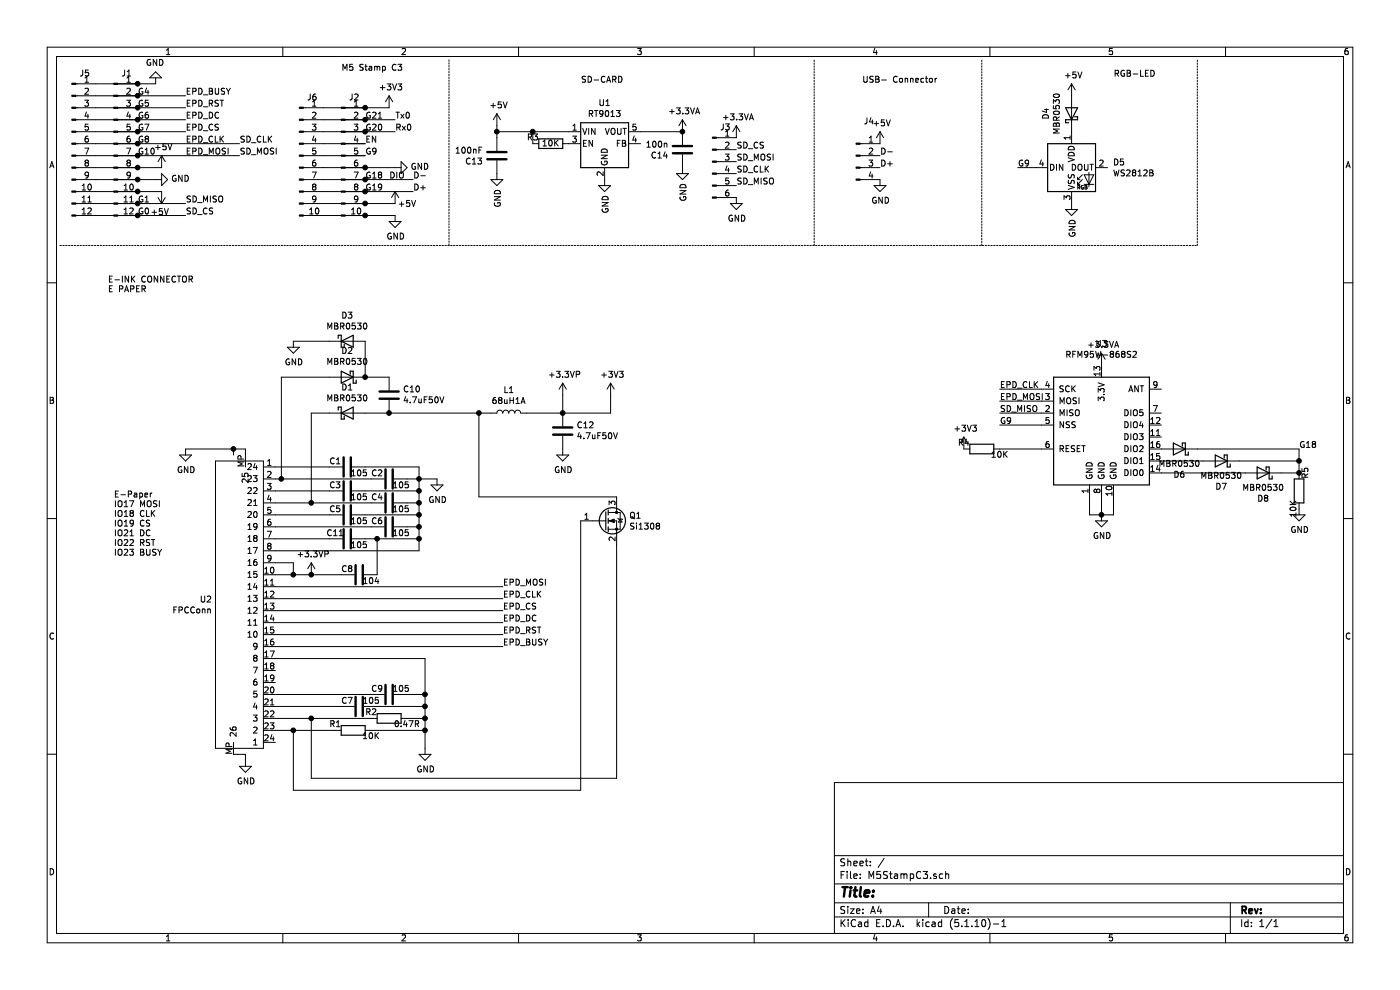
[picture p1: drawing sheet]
EESchema Schematic File Version 4
EELAYER 30 0
EELAYER END
$Descr A4 11693 8268
encoding utf-8
Sheet 1 1
Title ""
Date ""
Rev ""
Comp ""
Comment1 ""
Comment2 ""
Comment3 ""
Comment4 ""
$EndDescr
$Comp
L Connector:Conn_01x12_Male J1
U 1 1
P 950 1200
F 0 "J1" H 1058 1789 50  0000 C CNN
F 1 "Conn_01x12_Male" H 1058 1790 50  0001 C CNN
F 2 "Connector_PinHeader_2.54mm:PinHeader_1x12_P2.54mm_Vertical_SMD_Pin1Left" H 950 1200 50  0001 C CNN
F 3 "~" H 950 1200 50  0001 C CNN
	1    950  1200
	1    0    0    -1  
$EndComp
$Comp
L Connector:Conn_01x10_Male J2
U 1 1
P 2850 1300
F 0 "J2" H 2958 1789 50  0000 C CNN
F 1 "Conn_01x10_Male" H 2958 1790 50  0001 C CNN
F 2 "Connector_PinHeader_2.54mm:PinHeader_1x10_P2.54mm_Vertical_SMD_Pin1Left" H 2850 1300 50  0001 C CNN
F 3 "~" H 2850 1300 50  0001 C CNN
	1    2850 1300
	1    0    0    -1  
$EndComp
Text Label 1150 800  0    50   ~ 0
G4
Text Label 1150 900  0    50   ~ 0
G5
Text Label 1150 1000 0    50   ~ 0
G6
Text Label 1150 1100 0    50   ~ 0
G7
Text Label 1150 1200 0    50   ~ 0
G8
Text Label 1150 1300 0    50   ~ 0
G10
Text Label 1150 1700 0    50   ~ 0
G1
Text Label 1150 1800 0    50   ~ 0
G0
Text Label 3050 1000 0    50   ~ 0
G21
Text Label 3050 1100 0    50   ~ 0
G20
Text Label 3050 1200 0    50   ~ 0
EN
Text Label 3050 1300 0    50   ~ 0
G9
Text Label 3050 1500 0    50   ~ 0
G18
Text Label 3050 1600 0    50   ~ 0
G19
$Comp
L power:GND #PWR0101
U 1 1
P 1300 700
F 0 "#PWR0101" H 1300 450 50  0001 C CNN
F 1 "GND" H 1305 527 50  0000 C CNN
F 2 "" H 1300 700 50  0001 C CNN
F 3 "" H 1300 700 50  0001 C CNN
	1    1300 700 
	-1   0    0    1   
$EndComp
$Comp
L power:GND #PWR0102
U 1 1
P 1300 1500
F 0 "#PWR0102" H 1300 1250 50  0001 C CNN
F 1 "GND" V 1305 1372 50  0000 R CNN
F 2 "" H 1300 1500 50  0001 C CNN
F 3 "" H 1300 1500 50  0001 C CNN
	1    1300 1500
	0    -1   -1   0   
$EndComp
$Comp
L power:+5V #PWR0103
U 1 1
P 1350 1400
F 0 "#PWR0103" H 1350 1250 50  0001 C CNN
F 1 "+5V" H 1365 1573 50  0000 C CNN
F 2 "" H 1350 1400 50  0001 C CNN
F 3 "" H 1350 1400 50  0001 C CNN
	1    1350 1400
	1    0    0    -1  
$EndComp
$Comp
L power:+5V #PWR0104
U 1 1
P 1350 1600
F 0 "#PWR0104" H 1350 1450 50  0001 C CNN
F 1 "+5V" H 1365 1773 50  0000 C CNN
F 2 "" H 1350 1600 50  0001 C CNN
F 3 "" H 1350 1600 50  0001 C CNN
	1    1350 1600
	-1   0    0    1   
$EndComp
$Comp
L power:+5V #PWR0105
U 1 1
P 3300 1700
F 0 "#PWR0105" H 3300 1550 50  0001 C CNN
F 1 "+5V" H 3400 1700 50  0000 C CNN
F 2 "" H 3300 1700 50  0001 C CNN
F 3 "" H 3300 1700 50  0001 C CNN
	1    3300 1700
	1    0    0    -1  
$EndComp
$Comp
L power:GND #PWR0106
U 1 1
P 3300 1800
F 0 "#PWR0106" H 3300 1550 50  0001 C CNN
F 1 "GND" H 3305 1627 50  0000 C CNN
F 2 "" H 3300 1800 50  0001 C CNN
F 3 "" H 3300 1800 50  0001 C CNN
	1    3300 1800
	1    0    0    -1  
$EndComp
Wire Wire Line
	3300 1700 3050 1700
Wire Wire Line
	3050 1800 3300 1800
Wire Wire Line
	1300 1500 1150 1500
Wire Wire Line
	1150 1600 1350 1600
Wire Wire Line
	1350 1400 1150 1400
$Comp
L power:+3V3 #PWR0107
U 1 1
P 3250 900
F 0 "#PWR0107" H 3250 750 50  0001 C CNN
F 1 "+3V3" H 3265 1073 50  0000 C CNN
F 2 "" H 3250 900 50  0001 C CNN
F 3 "" H 3250 900 50  0001 C CNN
	1    3250 900 
	1    0    0    -1  
$EndComp
Wire Wire Line
	3050 900  3250 900 
$Comp
L power:GND #PWR0108
U 1 1
P 3300 1400
F 0 "#PWR0108" H 3300 1150 50  0001 C CNN
F 1 "GND" V 3305 1272 50  0000 R CNN
F 2 "" H 3300 1400 50  0001 C CNN
F 3 "" H 3300 1400 50  0001 C CNN
	1    3300 1400
	0    -1   -1   0   
$EndComp
Wire Wire Line
	3300 1400 3050 1400
Text Label 3300 1000 0    50   ~ 0
Tx0
Text Label 3300 1100 0    50   ~ 0
Rx0
$Comp
L Diode:MBR0530 D3
U 1 1
P 2900 2850
F 0 "D3" H 2900 3067 50  0000 C CNN
F 1 "MBR0530" H 2900 2976 50  0000 C CNN
F 2 "Diode_SMD:D_SOD-123" H 2900 2675 50  0001 C CNN
F 3 "http://www.mccsemi.com/up_pdf/MBR0520~MBR0580(SOD123).pdf" H 2900 2850 50  0001 C CNN
	1    2900 2850
	1    0    0    -1  
$EndComp
$Comp
L Diode:MBR0530 D2
U 1 1
P 2900 3150
F 0 "D2" H 2900 2933 50  0000 C CNN
F 1 "MBR0530" H 2900 3024 50  0000 C CNN
F 2 "Diode_SMD:D_SOD-123" H 2900 2975 50  0001 C CNN
F 3 "http://www.mccsemi.com/up_pdf/MBR0520~MBR0580(SOD123).pdf" H 2900 3150 50  0001 C CNN
	1    2900 3150
	-1   0    0    1   
$EndComp
$Comp
L Diode:MBR0530 D1
U 1 1
P 2900 3450
F 0 "D1" H 2900 3667 50  0000 C CNN
F 1 "MBR0530" H 2900 3576 50  0000 C CNN
F 2 "Diode_SMD:D_SOD-123" H 2900 3275 50  0001 C CNN
F 3 "http://www.mccsemi.com/up_pdf/MBR0520~MBR0580(SOD123).pdf" H 2900 3450 50  0001 C CNN
	1    2900 3450
	1    0    0    -1  
$EndComp
$Comp
L Device:C C1
U 1 1
P 2900 3900
F 0 "C1" V 2850 3800 50  0000 C CNN
F 1 "105" V 2950 4000 50  0000 C CNN
F 2 "Capacitor_SMD:C_0805_2012Metric_Pad1.18x1.45mm_HandSolder" H 2938 3750 50  0001 C CNN
F 3 "~" H 2900 3900 50  0001 C CNN
	1    2900 3900
	0    1    1    0   
$EndComp
$Comp
L Device:C C2
U 1 1
P 3250 4000
F 0 "C2" V 3200 3900 50  0000 C CNN
F 1 "105" V 3300 4100 50  0000 C CNN
F 2 "Capacitor_SMD:C_0805_2012Metric_Pad1.18x1.45mm_HandSolder" H 3288 3850 50  0001 C CNN
F 3 "~" H 3250 4000 50  0001 C CNN
	1    3250 4000
	0    1    1    0   
$EndComp
$Comp
L Device:C C3
U 1 1
P 2900 4100
F 0 "C3" V 2850 4000 50  0000 C CNN
F 1 "105" V 2950 4200 50  0000 C CNN
F 2 "Capacitor_SMD:C_0805_2012Metric_Pad1.18x1.45mm_HandSolder" H 2938 3950 50  0001 C CNN
F 3 "~" H 2900 4100 50  0001 C CNN
	1    2900 4100
	0    1    1    0   
$EndComp
$Comp
L Device:C C4
U 1 1
P 3250 4200
F 0 "C4" V 3200 4100 50  0000 C CNN
F 1 "105" V 3300 4300 50  0000 C CNN
F 2 "Capacitor_SMD:C_0805_2012Metric_Pad1.18x1.45mm_HandSolder" H 3288 4050 50  0001 C CNN
F 3 "~" H 3250 4200 50  0001 C CNN
	1    3250 4200
	0    1    1    0   
$EndComp
$Comp
L Device:C C5
U 1 1
P 2900 4300
F 0 "C5" V 2850 4200 50  0000 C CNN
F 1 "105" V 2950 4400 50  0000 C CNN
F 2 "Capacitor_SMD:C_0805_2012Metric_Pad1.18x1.45mm_HandSolder" H 2938 4150 50  0001 C CNN
F 3 "~" H 2900 4300 50  0001 C CNN
	1    2900 4300
	0    1    1    0   
$EndComp
$Comp
L Device:C C6
U 1 1
P 3250 4400
F 0 "C6" V 3200 4300 50  0000 C CNN
F 1 "105" V 3300 4500 50  0000 C CNN
F 2 "Capacitor_SMD:C_0805_2012Metric_Pad1.18x1.45mm_HandSolder" H 3288 4250 50  0001 C CNN
F 3 "~" H 3250 4400 50  0001 C CNN
	1    3250 4400
	0    1    1    0   
$EndComp
$Comp
L Device:C C11
U 1 1
P 2900 4500
F 0 "C11" V 2850 4400 50  0000 C CNN
F 1 "105" V 2950 4600 50  0000 C CNN
F 2 "Capacitor_SMD:C_0805_2012Metric_Pad1.18x1.45mm_HandSolder" H 2938 4350 50  0001 C CNN
F 3 "~" H 2900 4500 50  0001 C CNN
	1    2900 4500
	0    1    1    0   
$EndComp
$Comp
L Device:C C8
U 1 1
P 3000 4800
F 0 "C8" V 2950 4700 50  0000 C CNN
F 1 "104" V 3050 4900 50  0000 C CNN
F 2 "Capacitor_SMD:C_0805_2012Metric_Pad1.18x1.45mm_HandSolder" H 3038 4650 50  0001 C CNN
F 3 "~" H 3000 4800 50  0001 C CNN
	1    3000 4800
	0    1    1    0   
$EndComp
$Comp
L Device:C C9
U 1 1
P 3250 5800
F 0 "C9" V 3200 5700 50  0000 C CNN
F 1 "105" V 3200 5900 50  0000 C CNN
F 2 "Capacitor_SMD:C_0805_2012Metric_Pad1.18x1.45mm_HandSolder" H 3288 5650 50  0001 C CNN
F 3 "~" H 3250 5800 50  0001 C CNN
	1    3250 5800
	0    1    1    0   
$EndComp
$Comp
L Device:C C7
U 1 1
P 3000 5900
F 0 "C7" V 2950 5800 50  0000 C CNN
F 1 "105" V 2950 6000 50  0000 C CNN
F 2 "Capacitor_SMD:C_0805_2012Metric_Pad1.18x1.45mm_HandSolder" H 3038 5750 50  0001 C CNN
F 3 "~" H 3000 5900 50  0001 C CNN
	1    3000 5900
	0    1    1    0   
$EndComp
$Comp
L Device:R R2
U 1 1
P 3250 6000
F 0 "R2" V 3300 6150 50  0000 C CNN
F 1 "0.47R" V 3200 5850 50  0000 C CNN
F 2 "Resistor_SMD:R_0805_2012Metric_Pad1.20x1.40mm_HandSolder" V 3180 6000 50  0001 C CNN
F 3 "~" H 3250 6000 50  0001 C CNN
	1    3250 6000
	0    -1   -1   0   
$EndComp
$Comp
L Device:R R1
U 1 1
P 2950 6100
F 0 "R1" V 3000 6250 50  0000 C CNN
F 1 "10K" V 2900 5950 50  0000 C CNN
F 2 "Resistor_SMD:R_0805_2012Metric_Pad1.20x1.40mm_HandSolder" V 2880 6100 50  0001 C CNN
F 3 "~" H 2950 6100 50  0001 C CNN
	1    2950 6100
	0    -1   -1   0   
$EndComp
$Comp
L Device:L L1
U 1 1
P 4250 3450
F 0 "L1" V 4440 3450 50  0000 C CNN
F 1 "68uH1A" V 4349 3450 50  0000 C CNN
F 2 "Inductor_SMD:L_1210_3225Metric" H 4250 3450 50  0001 C CNN
F 3 "C155141" H 4250 3450 50  0001 C CNN
	1    4250 3450
	0    -1   -1   0   
$EndComp
$Comp
L Device:C C10
U 1 1
P 3250 3300
F 0 "C10" H 3135 3254 50  0000 R CNN
F 1 "4.7uF50V" H 3135 3345 50  0000 R CNN
F 2 "Capacitor_SMD:C_0805_2012Metric_Pad1.18x1.45mm_HandSolder" H 3288 3150 50  0001 C CNN
F 3 "~" H 3250 3300 50  0001 C CNN
	1    3250 3300
	-1   0    0    1   
$EndComp
$Comp
L Device:C C12
U 1 1
P 4700 3600
F 0 "C12" H 4585 3554 50  0000 R CNN
F 1 "4.7uF50V" H 4585 3645 50  0000 R CNN
F 2 "Capacitor_SMD:C_0805_2012Metric_Pad1.18x1.45mm_HandSolder" H 4738 3450 50  0001 C CNN
F 3 "~" H 4700 3600 50  0001 C CNN
	1    4700 3600
	-1   0    0    1   
$EndComp
$Comp
L power:GND #PWR0109
U 1 1
P 4700 3750
F 0 "#PWR0109" H 4700 3500 50  0001 C CNN
F 1 "GND" H 4705 3577 50  0000 C CNN
F 2 "" H 4700 3750 50  0001 C CNN
F 3 "" H 4700 3750 50  0001 C CNN
	1    4700 3750
	1    0    0    -1  
$EndComp
$Comp
L power:GND #PWR0110
U 1 1
P 3650 4000
F 0 "#PWR0110" H 3650 3750 50  0001 C CNN
F 1 "GND" H 3655 3827 50  0000 C CNN
F 2 "" H 3650 4000 50  0001 C CNN
F 3 "" H 3650 4000 50  0001 C CNN
	1    3650 4000
	1    0    0    -1  
$EndComp
$Comp
L power:GND #PWR0111
U 1 1
P 2450 2850
F 0 "#PWR0111" H 2450 2600 50  0001 C CNN
F 1 "GND" H 2455 2677 50  0000 C CNN
F 2 "" H 2450 2850 50  0001 C CNN
F 3 "" H 2450 2850 50  0001 C CNN
	1    2450 2850
	1    0    0    -1  
$EndComp
$Comp
L power:GND #PWR0112
U 1 1
P 3550 6250
F 0 "#PWR0112" H 3550 6000 50  0001 C CNN
F 1 "GND" H 3555 6077 50  0000 C CNN
F 2 "" H 3550 6250 50  0001 C CNN
F 3 "" H 3550 6250 50  0001 C CNN
	1    3550 6250
	1    0    0    -1  
$EndComp
$Comp
L power:+3.3VP #PWR0113
U 1 1
P 2600 4800
F 0 "#PWR0113" H 2750 4750 50  0001 C CNN
F 1 "+3.3VP" H 2615 4973 50  0000 C CNN
F 2 "" H 2600 4800 50  0001 C CNN
F 3 "" H 2600 4800 50  0001 C CNN
	1    2600 4800
	1    0    0    -1  
$EndComp
$Comp
L power:+3.3VP #PWR0114
U 1 1
P 4700 3300
F 0 "#PWR0114" H 4850 3250 50  0001 C CNN
F 1 "+3.3VP" H 4715 3473 50  0000 C CNN
F 2 "" H 4700 3300 50  0001 C CNN
F 3 "" H 4700 3300 50  0001 C CNN
	1    4700 3300
	1    0    0    -1  
$EndComp
Wire Wire Line
	2750 2850 2450 2850
Wire Wire Line
	3050 2850 3050 3150
Wire Wire Line
	3050 3450 3250 3450
Wire Wire Line
	3250 3150 3050 3150
Connection ~ 3050 3150
Wire Wire Line
	3250 3450 4000 3450
Connection ~ 3250 3450
Wire Wire Line
	4400 3450 4700 3450
Wire Wire Line
	4700 3300 4700 3450
Connection ~ 4700 3450
$Comp
L power:GND #PWR0115
U 1 1
P 2050 6350
F 0 "#PWR0115" H 2050 6100 50  0001 C CNN
F 1 "GND" H 2055 6177 50  0000 C CNN
F 2 "" H 2050 6350 50  0001 C CNN
F 3 "" H 2050 6350 50  0001 C CNN
	1    2050 6350
	1    0    0    -1  
$EndComp
$Comp
L power:GND #PWR0116
U 1 1
P 1550 3750
F 0 "#PWR0116" H 1550 3500 50  0001 C CNN
F 1 "GND" H 1555 3577 50  0000 C CNN
F 2 "" H 1550 3750 50  0001 C CNN
F 3 "" H 1550 3750 50  0001 C CNN
	1    1550 3750
	1    0    0    -1  
$EndComp
Wire Wire Line
	2750 3900 2300 3900
Wire Wire Line
	2300 4000 2350 4000
Wire Wire Line
	2300 4100 2750 4100
Wire Wire Line
	2750 4300 2300 4300
Wire Wire Line
	2300 4200 2600 4200
Wire Wire Line
	3100 4400 2300 4400
Wire Wire Line
	2300 4500 2750 4500
Wire Wire Line
	3050 4500 3150 4500
Wire Wire Line
	3500 4500 3500 4400
Wire Wire Line
	3500 3900 3050 3900
Wire Wire Line
	3400 4000 3500 4000
Connection ~ 3500 4000
Wire Wire Line
	3500 4000 3500 3900
Wire Wire Line
	3050 4100 3500 4100
Connection ~ 3500 4100
Wire Wire Line
	3500 4100 3500 4000
Wire Wire Line
	3400 4200 3500 4200
Connection ~ 3500 4200
Wire Wire Line
	3500 4200 3500 4100
Wire Wire Line
	3050 4300 3500 4300
Connection ~ 3500 4300
Wire Wire Line
	3500 4300 3500 4200
Wire Wire Line
	3400 4400 3500 4400
Connection ~ 3500 4400
Wire Wire Line
	3500 4400 3500 4300
Wire Wire Line
	2850 4800 2600 4800
Wire Wire Line
	2300 4800 2450 4800
Connection ~ 2600 4800
Wire Wire Line
	3500 4000 3650 4000
Wire Wire Line
	2800 6100 2450 6100
Wire Wire Line
	2300 6000 2600 6000
Wire Wire Line
	2300 5900 2850 5900
Wire Wire Line
	3100 5800 2300 5800
Wire Wire Line
	3400 5800 3550 5800
Wire Wire Line
	3550 5800 3550 5900
Wire Wire Line
	3150 5900 3550 5900
Connection ~ 3550 5900
Wire Wire Line
	3550 5900 3550 6000
Wire Wire Line
	3400 6000 3550 6000
Connection ~ 3550 6000
Wire Wire Line
	3550 6000 3550 6100
Wire Wire Line
	3100 6100 3550 6100
Connection ~ 3550 6100
Wire Wire Line
	3550 6100 3550 6250
Wire Wire Line
	2350 4000 2350 3150
Wire Wire Line
	2350 3150 2750 3150
Connection ~ 2350 4000
Wire Wire Line
	2350 4000 3100 4000
Wire Wire Line
	2750 3450 2600 3450
Wire Wire Line
	2600 3450 2600 4200
Connection ~ 2600 4200
Wire Wire Line
	2600 4200 3100 4200
$Comp
L Transistor_FET:2N7002 Q1
U 1 1
P 5050 4350
F 0 "Q1" H 5254 4396 50  0000 L CNN
F 1 "Si1308" H 5254 4305 50  0000 L CNN
F 2 "Package_TO_SOT_SMD:SOT-323_SC-70" H 5250 4275 50  0001 L CIN
F 3 "https://www.onsemi.com/pub/Collateral/NDS7002A-D.PDF" H 5050 4350 50  0001 L CNN
	1    5050 4350
	1    0    0    -1  
$EndComp
Wire Wire Line
	2600 6000 2600 6500
Connection ~ 2600 6000
Wire Wire Line
	2600 6000 3100 6000
Wire Wire Line
	2450 6600 2450 6100
Connection ~ 2450 6100
Wire Wire Line
	2450 6100 2300 6100
Wire Wire Line
	4000 4150 4000 3450
Connection ~ 4000 3450
Wire Wire Line
	4000 3450 4100 3450
Wire Wire Line
	2300 5500 3550 5500
Wire Wire Line
	3550 5500 3550 5800
Connection ~ 3550 5800
Wire Wire Line
	4000 4150 5150 4150
Wire Wire Line
	4850 4350 4850 6600
Wire Wire Line
	5150 6500 5150 4550
Wire Wire Line
	2600 6500 5150 6500
Wire Wire Line
	2450 6600 4850 6600
Connection ~ 3150 4500
Wire Wire Line
	3150 4500 3500 4500
Wire Wire Line
	3150 4500 3150 4800
Wire Wire Line
	1550 3750 1950 3750
Wire Wire Line
	1950 3750 1950 3800
Wire Wire Line
	2050 6300 2050 6350
$Comp
L Connector2:FPCConn U2
U 1 1
P 2300 6050
F 0 "U2" H 1773 7096 50  0000 R CNN
F 1 "FPCConn" H 1773 7005 50  0000 R CNN
F 2 "Connector_FFC-FPC:TE_2-1734839-4_1x24-1MP_P0.5mm_Horizontal" H 2300 6050 50  0001 C CNN
F 3 "" H 2300 6050 50  0001 C CNN
	1    2300 6050
	1    0    0    -1  
$EndComp
Connection ~ 1950 3750
Wire Wire Line
	1950 3750 2050 3750
Wire Wire Line
	2050 3800 2050 3750
Wire Wire Line
	1950 6300 2050 6300
Text Label 1550 900  0    50   ~ 0
EPD_RST
Text Label 1550 1000 0    50   ~ 0
EPD_DC
Text Label 1550 1100 0    50   ~ 0
EPD_CS
Text Label 1550 1200 0    50   ~ 0
EPD_CLK
Text Label 1550 1300 0    50   ~ 0
EPD_MOSI
Text Label 4200 4900 0    50   ~ 0
EPD_MOSI
Text Label 4200 5000 0    50   ~ 0
EPD_CLK
Text Label 4200 5100 0    50   ~ 0
EPD_CS
Text Label 4200 5200 0    50   ~ 0
EPD_DC
Text Label 4200 5300 0    50   ~ 0
EPD_RST
Text Label 4200 5400 0    50   ~ 0
EPD_BUSY
Text Notes 950  4650 0    50   ~ 0
E-Paper\nIO17 MOSI\nIO18 CLK\nIO19 CS\nIO21 DC\nIO22 RST\nIO23 BUSY
Wire Wire Line
	2300 4600 3500 4600
Wire Wire Line
	3500 4600 3500 4500
Connection ~ 3500 4500
Text Label 3450 1500 0    50   ~ 0
D-
Text Label 3450 1600 0    50   ~ 0
D+
Wire Wire Line
	3300 1000 3050 1000
Wire Wire Line
	3300 1100 3050 1100
Wire Wire Line
	3450 1500 3050 1500
Wire Wire Line
	3450 1600 3050 1600
Wire Wire Line
	2300 5300 4200 5300
Wire Wire Line
	2300 5400 4200 5400
Wire Wire Line
	2300 4900 4200 4900
Wire Wire Line
	2300 5000 4200 5000
Wire Wire Line
	2300 5100 4200 5100
Wire Wire Line
	2300 5200 4200 5200
Text Label 1550 800  0    50   ~ 0
EPD_BUSY
Wire Wire Line
	1550 800  1150 800 
Wire Wire Line
	1550 900  1150 900 
Wire Wire Line
	1550 1000 1150 1000
Wire Wire Line
	1550 1100 1150 1100
Wire Wire Line
	2300 4700 2450 4700
Wire Wire Line
	2450 4700 2450 4800
Connection ~ 2450 4800
Wire Wire Line
	2450 4800 2600 4800
$Comp
L Connector:Conn_01x06_Male J3
U 1 1
P 5950 1350
F 0 "J3" H 6058 1639 50  0000 C CNN
F 1 "Conn_01x06_Male" H 6058 1640 50  0001 C CNN
F 2 "Connector_PinHeader_2.54mm:PinHeader_1x06_P2.54mm_Vertical" H 5950 1350 50  0001 C CNN
F 3 "~" H 5950 1350 50  0001 C CNN
	1    5950 1350
	1    0    0    -1  
$EndComp
Text Label 6150 1250 0    50   ~ 0
SD_CS
Text Label 6150 1350 0    50   ~ 0
SD_MOSI
Text Label 6150 1450 0    50   ~ 0
SD_CLK
Text Label 6150 1550 0    50   ~ 0
SD_MISO
$Comp
L power:GND #PWR0118
U 1 1
P 6150 1650
F 0 "#PWR0118" H 6150 1400 50  0001 C CNN
F 1 "GND" H 6155 1477 50  0000 C CNN
F 2 "" H 6150 1650 50  0001 C CNN
F 3 "" H 6150 1650 50  0001 C CNN
	1    6150 1650
	1    0    0    -1  
$EndComp
Text Label 2000 1300 0    50   ~ 0
SD_MOSI
Text Label 2000 1200 0    50   ~ 0
SD_CLK
Text Label 1550 1800 0    50   ~ 0
SD_CS
Text Label 1550 1700 0    50   ~ 0
SD_MISO
Wire Wire Line
	1550 1800 1150 1800
Wire Wire Line
	1550 1700 1150 1700
Wire Wire Line
	1150 1300 2000 1300
Wire Wire Line
	1150 1200 2000 1200
$Comp
L power:+3V3 #PWR0119
U 1 1
P 5100 3300
F 0 "#PWR0119" H 5100 3150 50  0001 C CNN
F 1 "+3V3" H 5115 3473 50  0000 C CNN
F 2 "" H 5100 3300 50  0001 C CNN
F 3 "" H 5100 3300 50  0001 C CNN
	1    5100 3300
	1    0    0    -1  
$EndComp
Wire Wire Line
	4700 3450 5100 3450
Wire Wire Line
	5100 3450 5100 3300
$Comp
L Regulator_Linear:TPS72201 U1
U 1 1
P 5050 1200
F 0 "U1" H 5050 1542 50  0000 C CNN
F 1 "RT9013" H 5050 1451 50  0000 C CNN
F 2 "Package_TO_SOT_SMD:SOT-23-5" H 5050 1900 50  0001 C CIN
F 3 "http://www.ti.com/lit/ds/symlink/tps702.pdf" H 5050 900 50  0001 C CNN
	1    5050 1200
	1    0    0    -1  
$EndComp
$Comp
L power:+5V #PWR0120
U 1 1
P 4150 1050
F 0 "#PWR0120" H 4150 900 50  0001 C CNN
F 1 "+5V" H 4165 1223 50  0000 C CNN
F 2 "" H 4150 1050 50  0001 C CNN
F 3 "" H 4150 1050 50  0001 C CNN
	1    4150 1050
	1    0    0    -1  
$EndComp
$Comp
L Device:R R3
U 1 1
P 4600 1200
F 0 "R3" V 4650 1350 50  0000 C CNN
F 1 "10K" V 4600 1200 50  0000 C CNN
F 2 "Resistor_SMD:R_0805_2012Metric_Pad1.20x1.40mm_HandSolder" V 4530 1200 50  0001 C CNN
F 3 "~" H 4600 1200 50  0001 C CNN
	1    4600 1200
	0    -1   -1   0   
$EndComp
$Comp
L Device:C C13
U 1 1
P 4150 1300
F 0 "C13" H 4035 1254 50  0000 R CNN
F 1 "100nF" H 4035 1345 50  0000 R CNN
F 2 "Capacitor_SMD:C_0805_2012Metric_Pad1.18x1.45mm_HandSolder" H 4188 1150 50  0001 C CNN
F 3 "~" H 4150 1300 50  0001 C CNN
	1    4150 1300
	1    0    0    -1  
$EndComp
$Comp
L Device:C C14
U 1 1
P 5700 1250
F 0 "C14" H 5585 1204 50  0000 R CNN
F 1 "100n" H 5585 1295 50  0000 R CNN
F 2 "Capacitor_SMD:C_0805_2012Metric_Pad1.18x1.45mm_HandSolder" H 5738 1100 50  0001 C CNN
F 3 "~" H 5700 1250 50  0001 C CNN
	1    5700 1250
	1    0    0    -1  
$EndComp
$Comp
L power:+3.3VA #PWR0121
U 1 1
P 5700 1100
F 0 "#PWR0121" H 5700 950 50  0001 C CNN
F 1 "+3.3VA" H 5715 1273 50  0000 C CNN
F 2 "" H 5700 1100 50  0001 C CNN
F 3 "" H 5700 1100 50  0001 C CNN
	1    5700 1100
	1    0    0    -1  
$EndComp
$Comp
L power:GND #PWR0122
U 1 1
P 4150 1450
F 0 "#PWR0122" H 4150 1200 50  0001 C CNN
F 1 "GND" V 4155 1322 50  0000 R CNN
F 2 "" H 4150 1450 50  0001 C CNN
F 3 "" H 4150 1450 50  0001 C CNN
	1    4150 1450
	1    0    0    -1  
$EndComp
$Comp
L power:GND #PWR0123
U 1 1
P 5050 1500
F 0 "#PWR0123" H 5050 1250 50  0001 C CNN
F 1 "GND" V 5055 1372 50  0000 R CNN
F 2 "" H 5050 1500 50  0001 C CNN
F 3 "" H 5050 1500 50  0001 C CNN
	1    5050 1500
	1    0    0    -1  
$EndComp
$Comp
L power:GND #PWR0124
U 1 1
P 5700 1400
F 0 "#PWR0124" H 5700 1150 50  0001 C CNN
F 1 "GND" V 5705 1272 50  0000 R CNN
F 2 "" H 5700 1400 50  0001 C CNN
F 3 "" H 5700 1400 50  0001 C CNN
	1    5700 1400
	1    0    0    -1  
$EndComp
Wire Wire Line
	4450 1200 4450 1100
Wire Wire Line
	5700 1100 5350 1100
Wire Wire Line
	4450 1100 4750 1100
Connection ~ 5700 1100
Wire Wire Line
	4450 1100 4150 1100
Wire Wire Line
	4150 1100 4150 1150
Connection ~ 4450 1100
Wire Wire Line
	4150 1050 4150 1100
Connection ~ 4150 1100
$Comp
L power:+3.3VA #PWR0117
U 1 1
P 6150 1150
F 0 "#PWR0117" H 6150 1000 50  0001 C CNN
F 1 "+3.3VA" H 6165 1323 50  0000 C CNN
F 2 "" H 6150 1150 50  0001 C CNN
F 3 "" H 6150 1150 50  0001 C CNN
	1    6150 1150
	1    0    0    -1  
$EndComp
$Comp
L Connector:Conn_01x04_Male J4
U 1 1
P 7150 1300
F 0 "J4" H 7258 1589 50  0000 C CNN
F 1 "Conn_01x04_Male" H 7258 1590 50  0001 C CNN
F 2 "Connector_PinHeader_2.54mm:PinHeader_1x04_P2.54mm_Vertical" H 7150 1300 50  0001 C CNN
F 3 "~" H 7150 1300 50  0001 C CNN
	1    7150 1300
	1    0    0    -1  
$EndComp
$Comp
L power:+5V #PWR0125
U 1 1
P 7350 1200
F 0 "#PWR0125" H 7350 1050 50  0001 C CNN
F 1 "+5V" H 7365 1373 50  0000 C CNN
F 2 "" H 7350 1200 50  0001 C CNN
F 3 "" H 7350 1200 50  0001 C CNN
	1    7350 1200
	1    0    0    -1  
$EndComp
Text Label 7350 1300 0    50   ~ 0
D-
Text Label 7350 1400 0    50   ~ 0
D+
$Comp
L power:GND #PWR0126
U 1 1
P 7350 1500
F 0 "#PWR0126" H 7350 1250 50  0001 C CNN
F 1 "GND" H 7355 1327 50  0000 C CNN
F 2 "" H 7350 1500 50  0001 C CNN
F 3 "" H 7350 1500 50  0001 C CNN
	1    7350 1500
	1    0    0    -1  
$EndComp
$Comp
L LED:WS2812B D5
U 1 1
P 8950 1400
F 0 "D5" H 9294 1446 50  0000 L CNN
F 1 "WS2812B" H 9294 1355 50  0000 L CNN
F 2 "LED_SMD:LED_WS2812B_PLCC4_5.0x5.0mm_P3.2mm" H 9000 1100 50  0001 L TNN
F 3 "https://cdn-shop.adafruit.com/datasheets/WS2812B.pdf" H 9050 1025 50  0001 L TNN
	1    8950 1400
	1    0    0    -1  
$EndComp
$Comp
L Diode:MBR0530 D4
U 1 1
P 8950 950
F 0 "D4" H 8950 1167 50  0000 C CNN
F 1 "MBR0530" H 8950 1076 50  0000 C CNN
F 2 "Diode_SMD:D_SOD-323" H 8950 775 50  0001 C CNN
F 3 "http://www.mccsemi.com/up_pdf/MBR0520~MBR0580(SOD123).pdf" H 8950 950 50  0001 C CNN
	1    8950 950 
	0    -1   -1   0   
$EndComp
$Comp
L power:+5V #PWR0127
U 1 1
P 8950 800
F 0 "#PWR0127" H 8950 650 50  0001 C CNN
F 1 "+5V" H 8965 973 50  0000 C CNN
F 2 "" H 8950 800 50  0001 C CNN
F 3 "" H 8950 800 50  0001 C CNN
	1    8950 800 
	1    0    0    -1  
$EndComp
Text Label 8500 1400 0    50   ~ 0
G9
Wire Wire Line
	8650 1400 8500 1400
$Comp
L power:GND #PWR0129
U 1 1
P 8950 1700
F 0 "#PWR0129" H 8950 1450 50  0001 C CNN
F 1 "GND" V 8955 1572 50  0000 R CNN
F 2 "" H 8950 1700 50  0001 C CNN
F 3 "" H 8950 1700 50  0001 C CNN
	1    8950 1700
	1    0    0    -1  
$EndComp
Text Notes 4850 700  0    50   ~ 0
SD-CARD
Text Notes 7200 700  0    50   ~ 0
USB- Connector
Wire Notes Line
	3750 500  3750 2050
Wire Notes Line
	6800 2050 6800 500 
Wire Notes Line
	8200 2050 8200 500 
Wire Notes Line
	10000 2050 10000 500 
Text Notes 9300 650  0    50   ~ 0
RGB-LED
Wire Notes Line
	500  2050 10000 2050
Text Notes 2850 600  0    50   ~ 0
M5 Stamp C3
Text Notes 900  2450 0    50   ~ 0
E-INK CONNECTOR\nE PAPER
$Comp
L RF_Module:RFM95W-868S2 U3
U 1 1
P 9200 3550
F 0 "U3" H 9200 4231 50  0000 C CNN
F 1 "RFM95W-868S2" H 9200 4140 50  0000 C CNN
F 2 "tp4056:HOPERF_RFM9XW_SMD_3D" H 5900 5200 50  0001 C CNN
F 3 "https://www.hoperf.com/data/upload/portal/20181127/5bfcbea20e9ef.pdf" H 5900 5200 50  0001 C CNN
	1    9200 3550
	1    0    0    -1  
$EndComp
Text Label 8350 3250 0    50   ~ 0
EPD_CLK
Text Label 8350 3350 0    50   ~ 0
EPD_MOSI
Text Label 8350 3450 0    50   ~ 0
SD_MISO
$Comp
L Device:R R4
U 1 1
P 8200 3750
F 0 "R4" V 8250 3900 50  0000 C CNN
F 1 "10K" V 8150 3600 50  0000 C CNN
F 2 "Resistor_SMD:R_0805_2012Metric_Pad1.20x1.40mm_HandSolder" V 8130 3750 50  0001 C CNN
F 3 "~" H 8200 3750 50  0001 C CNN
	1    8200 3750
	0    -1   -1   0   
$EndComp
Wire Wire Line
	8700 3250 8350 3250
Wire Wire Line
	8350 3350 8700 3350
Wire Wire Line
	8700 3450 8350 3450
Wire Wire Line
	8700 3750 8350 3750
Text Label 8350 3550 0    50   ~ 0
G9
Wire Wire Line
	8700 3550 8350 3550
$Comp
L power:+3V3 #PWR0130
U 1 1
P 8050 3750
F 0 "#PWR0130" H 8050 3600 50  0001 C CNN
F 1 "+3V3" H 8065 3923 50  0000 C CNN
F 2 "" H 8050 3750 50  0001 C CNN
F 3 "" H 8050 3750 50  0001 C CNN
	1    8050 3750
	1    0    0    -1  
$EndComp
$Comp
L power:GND #PWR0131
U 1 1
P 9200 4300
F 0 "#PWR0131" H 9200 4050 50  0001 C CNN
F 1 "GND" H 9205 4127 50  0000 C CNN
F 2 "" H 9200 4300 50  0001 C CNN
F 3 "" H 9200 4300 50  0001 C CNN
	1    9200 4300
	1    0    0    -1  
$EndComp
Wire Wire Line
	9100 4150 9100 4300
Wire Wire Line
	9100 4300 9200 4300
Wire Wire Line
	9200 4150 9200 4300
Connection ~ 9200 4300
Wire Wire Line
	9300 4150 9300 4300
Wire Wire Line
	9300 4300 9200 4300
$Comp
L Diode:MBR0530 D6
U 1 1
P 9850 3750
F 0 "D6" H 9850 3967 50  0000 C CNN
F 1 "MBR0530" H 9850 3876 50  0000 C CNN
F 2 "Diode_SMD:D_SOD-123" H 9850 3575 50  0001 C CNN
F 3 "http://www.mccsemi.com/up_pdf/MBR0520~MBR0580(SOD123).pdf" H 9850 3750 50  0001 C CNN
	1    9850 3750
	-1   0    0    1   
$EndComp
$Comp
L Diode:MBR0530 D7
U 1 1
P 10200 3850
F 0 "D7" H 10200 4067 50  0000 C CNN
F 1 "MBR0530" H 10200 3976 50  0000 C CNN
F 2 "Diode_SMD:D_SOD-123" H 10200 3675 50  0001 C CNN
F 3 "http://www.mccsemi.com/up_pdf/MBR0520~MBR0580(SOD123).pdf" H 10200 3850 50  0001 C CNN
	1    10200 3850
	-1   0    0    1   
$EndComp
$Comp
L Diode:MBR0530 D8
U 1 1
P 10550 3950
F 0 "D8" H 10550 4167 50  0000 C CNN
F 1 "MBR0530" H 10550 4076 50  0000 C CNN
F 2 "Diode_SMD:D_SOD-123" H 10550 3775 50  0001 C CNN
F 3 "http://www.mccsemi.com/up_pdf/MBR0520~MBR0580(SOD123).pdf" H 10550 3950 50  0001 C CNN
	1    10550 3950
	-1   0    0    1   
$EndComp
$Comp
L Device:R R5
U 1 1
P 10850 4100
F 0 "R5" V 10900 4250 50  0000 C CNN
F 1 "10K" V 10800 3950 50  0000 C CNN
F 2 "Resistor_SMD:R_0805_2012Metric_Pad1.20x1.40mm_HandSolder" V 10780 4100 50  0001 C CNN
F 3 "~" H 10850 4100 50  0001 C CNN
	1    10850 4100
	1    0    0    -1  
$EndComp
Wire Wire Line
	10000 3750 10850 3750
Wire Wire Line
	10850 3750 10850 3850
Wire Wire Line
	10350 3850 10850 3850
Connection ~ 10850 3850
Wire Wire Line
	10850 3850 10850 3950
Wire Wire Line
	10700 3950 10850 3950
Connection ~ 10850 3950
Wire Wire Line
	10050 3850 9700 3850
Wire Wire Line
	9700 3950 10400 3950
$Comp
L Connector:Conn_01x12_Male J5
U 1 1
P 600 1200
F 0 "J5" H 708 1789 50  0000 C CNN
F 1 "Conn_01x12_Male" H 708 1790 50  0001 C CNN
F 2 "Connector_PinHeader_2.54mm:PinHeader_1x12_P2.54mm_Vertical" H 600 1200 50  0001 C CNN
F 3 "~" H 600 1200 50  0001 C CNN
	1    600  1200
	1    0    0    -1  
$EndComp
$Comp
L Connector:Conn_01x10_Male J6
U 1 1
P 2500 1300
F 0 "J6" H 2608 1789 50  0000 C CNN
F 1 "Conn_01x10_Male" H 2608 1790 50  0001 C CNN
F 2 "Connector_PinHeader_2.54mm:PinHeader_1x10_P2.54mm_Vertical" H 2500 1300 50  0001 C CNN
F 3 "~" H 2500 1300 50  0001 C CNN
	1    2500 1300
	1    0    0    -1  
$EndComp
$Comp
L power:+3.3VA #PWR0128
U 1 1
P 9200 3050
F 0 "#PWR0128" H 9200 2900 50  0001 C CNN
F 1 "+3.3VA" H 9215 3223 50  0000 C CNN
F 2 "" H 9200 3050 50  0001 C CNN
F 3 "" H 9200 3050 50  0001 C CNN
	1    9200 3050
	1    0    0    -1  
$EndComp
Wire Wire Line
	1150 800  800  800 
Connection ~ 1150 800 
Wire Wire Line
	1150 900  800  900 
Connection ~ 1150 900 
Wire Wire Line
	1150 700  1300 700 
Wire Wire Line
	800  700  1150 700 
Connection ~ 1150 700 
Wire Wire Line
	1150 1000 800  1000
Connection ~ 1150 1000
Wire Wire Line
	1150 1100 800  1100
Connection ~ 1150 1100
Wire Wire Line
	1150 1200 800  1200
Connection ~ 1150 1200
Wire Wire Line
	1150 1300 800  1300
Connection ~ 1150 1300
Wire Wire Line
	1150 1400 800  1400
Connection ~ 1150 1400
Wire Wire Line
	1150 1500 800  1500
Connection ~ 1150 1500
Wire Wire Line
	1150 1600 800  1600
Connection ~ 1150 1600
Wire Wire Line
	1150 1700 800  1700
Connection ~ 1150 1700
Wire Wire Line
	1150 1800 800  1800
Connection ~ 1150 1800
Wire Wire Line
	3050 900  2700 900 
Connection ~ 3050 900 
Wire Wire Line
	3050 1000 2700 1000
Connection ~ 3050 1000
Wire Wire Line
	3050 1100 2700 1100
Connection ~ 3050 1100
Wire Wire Line
	3050 1200 2700 1200
Wire Wire Line
	3050 1300 2700 1300
Wire Wire Line
	3050 1400 2700 1400
Connection ~ 3050 1400
Wire Wire Line
	3050 1500 2700 1500
Connection ~ 3050 1500
Wire Wire Line
	3050 1600 2700 1600
Connection ~ 3050 1600
Wire Wire Line
	3050 1700 2700 1700
Connection ~ 3050 1700
Wire Wire Line
	3050 1800 2700 1800
Connection ~ 3050 1800
$Comp
L power:GND #PWR?
U 1 1
P 10850 4250
F 0 "#PWR?" H 10850 4000 50  0001 C CNN
F 1 "GND" H 10855 4077 50  0000 C CNN
F 2 "" H 10850 4250 50  0001 C CNN
F 3 "" H 10850 4250 50  0001 C CNN
	1    10850 4250
	1    0    0    -1  
$EndComp
Text Label 10850 3750 0    50   ~ 0
G18
Text Label 3250 1500 0    50   ~ 0
DIO
$EndSCHEMATC
